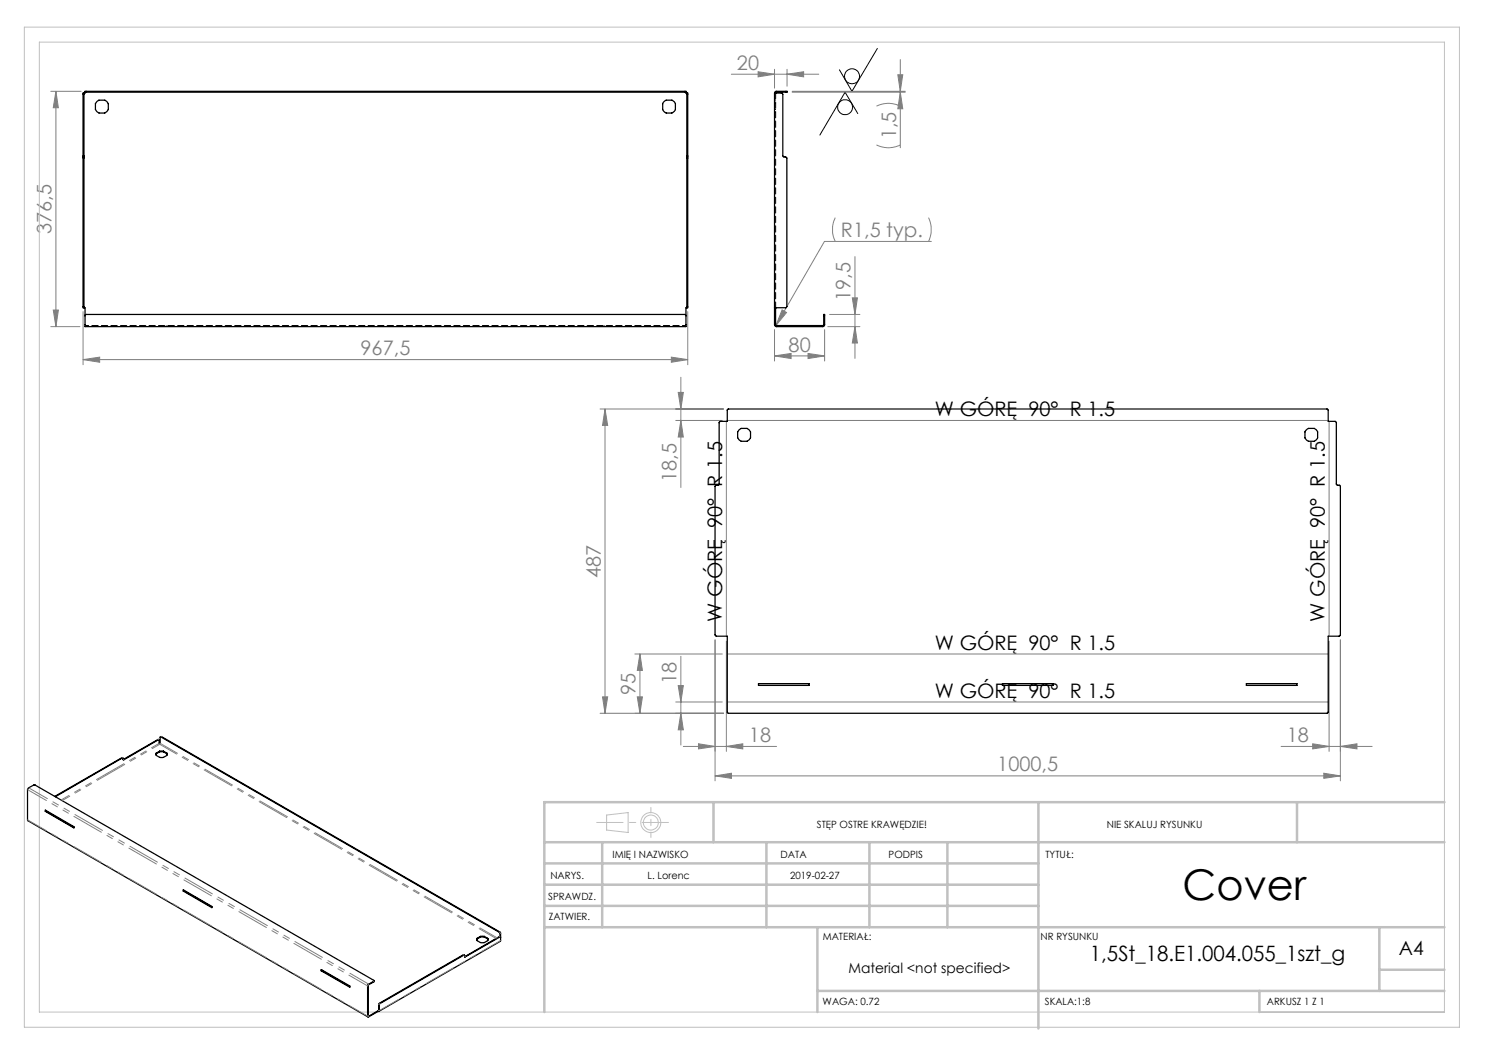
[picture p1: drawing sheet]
<svg xmlns="http://www.w3.org/2000/svg" width="297mm" height="210mm" viewBox="0 0 297 210" stroke-linecap="round" stroke-linejoin="round" font-family="sans-serif">
<g fill="none" stroke="#000" stroke-width=".2">
<path d="M175.5 9.7l-5.1 8.6-2.5-4.3M171.6 22.7l-2.6-4.3-5 8.6"/>
<circle cx="170.4" cy="15.2" r="1.5"/>
<circle cx="169" cy="21.4" r="1.49"/>
</g>
<g fill="none" stroke="#c0c0c0" stroke-width=".2">
<path d="M4.9 5.4h287v200h-287zM7.9 8.4h281v194h-281zM121.3 163l4.3-.5v4l-4.3-.5z"/>
<circle cx="130.2" cy="164.5" r="2"/>
<circle cx="130.2" cy="164.5" r="1.49"/>
</g>
<g fill="none" stroke="#808080" stroke-width=".2">
<path d="M10.2 18.3h6M11.2 18.3v47M11.2 18.3l.5 3.2h-1zM146.3 14.8h17.5M151.6 14.3l3.3 .5-3.3 .6zM154.9 13.9v3.7M157.4 14.8l3.3-.5v1.1zM157.4 13.9v3.3M158.4 18.3h22.6M158.4 18.4h22.6M179.6 14.9h1l-.5 3.4zM180.1 18.4l.5 3.4h-1z"/>
<path d="M180.1 11.9v17.7M175.3 29l.3 .1a5.3 5.3 0 0 0 4.5-.1M175.3 21.2l.3-.1a5.3 5.3 0 0 1 4.5 .1M167 43.5a5.6 5.6 0 0 0 0 4.8M170.5 59.6h1l-.5 3.3zM171 51.3v20.4M185.7 43.5a5.6 5.6 0 0 1 0 4.8M186.3 48.3h-21.4l-9.7 16.8M10.2 65.3h5.8M10.7 62h1l-.5 3.3zM16.6 71.9l3.3-.5v1.1zM16.6 62.3v10.6"/>
<path d="M16.6 71.9h120.9M134.3 71.4l3.2 .5-3.2 .6zM135.6 78.5h1.1l-.5 3.3zM136.2 75.5v22M137.5 62.3v10.6M154.9 71.2l3.3-.5v1zM154.9 65.9v6.3M154.9 71.2h10M156.4 62l.9 .5-2.1 2.6zM161.6 70.7l3.3 .5-3.3 .5zM164.9 65.9v6.3M165.6 65.3h6.4"/>
<path d="M165.9 62.9h6.1M171 65.3l.5 3.3h-1zM120 81.8h24.7M121 81.8l.5 3.3h-1zM121 81.8v60.9M135.1 84.1h9.4M136.2 84.1l.5 3.3h-1.1zM145.3 84.3v42.9M145.5 84.1h120.1M265.8 84.3v42.9M120.5 139.4h1l-.5 3.3zM127 130.8h17.5"/>
<path d="M127.5 139.4h1l-.5 3.3zM128 130.8l.5 3.3h-1zM128 130.8v11.9M135.6 137.1h1.1l-.5 3.3zM136.2 131.3v17.7M143 128v28.2M145.3 128.2v22.1M145.5 130.8h120.1M265.8 128.2v22.1M268.1 128v28.2M120 142.7h24.7M135.1 140.4h9.4"/>
<path d="M136.2 142.7l.5 3.3h-1.1zM136.7 149.3h18.6M139.7 148.8l3.3 .5-3.3 .5zM143 155.2l3.3-.6v1.1zM143 155.2h125.1M145.3 149.3l3.3-.5v1zM145.5 140.4h120.1M256.2 149.3h18.2M262.5 148.8l3.3 .5-3.3 .5zM264.8 154.6l3.3 .6-3.3 .5zM268.1 149.3l3.3-.5v1z"/>
</g>
<path d="M133.7 164.5h-14.4" fill="none" stroke="#c0c0c0" stroke-width=".2" stroke-dasharray="15.2 1.3 1.3 1.3" stroke-dashoffset="10"/>
<path d="M130.2 161.5v6" fill="none" stroke="#c0c0c0" stroke-width=".2" stroke-dasharray="15.2 1.3 1.3 1.3" stroke-dashoffset="14.1"/>
<g fill="none" stroke="#c0c0c0" stroke-width=".5">
<path d="M108.9 176.9h98.8M108.9 172.7h98.8M108.9 168.4h180M120.4 168.4v17M142.7 160.4v8M153.3 168.4v17M173.9 168.4v17M189.5 168.4v17M207.7 160.4v45.3M259.4 160.4v8M288.9 160.4h-180v42M108.9 181.2h98.8"/>
<path d="M108.9 185.4h180M163.5 198.2h125.4M163.5 185.4v17M251.9 198.2v4.2M275.9 185.4v12.8M275.9 193.9h13"/>
</g>
<g fill="#808080">
<path d="M156.4 62l.9 .5-2.1 2.6z"/>
<path d="M154.9 71.2l3.3-.5v1zM161.6 70.7l3.3 .5-3.3 .5zM151.6 14.3l3.3 .5-3.3 .6zM157.4 14.8l3.3-.5v1.1z"/>
<path d="M16.6 71.9l3.3-.5v1.1zM134.3 71.4l3.2 .5-3.2 .6z"/>
<path d="M143 155.2l3.3-.6v1.1zM264.8 154.6l3.3 .6-3.3 .5z"/>
<path d="M268.1 149.3l3.3-.5v1zM262.5 148.8l3.3 .5-3.3 .5z"/>
<path d="M145.3 149.3l3.3-.5v1zM139.7 148.8l3.3 .5-3.3 .5z"/>
<path d="M10.7 62h1l-.5 3.3zM11.2 18.3l.5 3.2h-1zM171 65.3l.5 3.3h-1zM170.5 59.6h1l-.5 3.3z"/>
<path d="M179.6 14.9h1l-.5 3.4zM180.1 18.4l.5 3.4h-1z"/>
<path d="M136.2 142.7l.5 3.3h-1.1zM135.6 137.1h1.1l-.5 3.3zM127.5 139.4h1l-.5 3.3zM128 130.8l.5 3.3h-1z"/>
<path d="M135.6 78.5h1.1l-.5 3.3zM136.2 84.1l.5 3.3h-1.1zM121 81.8l.5 3.3h-1zM120.5 139.4h1l-.5 3.3z"/>
</g>
<g fill="none" stroke="#000" stroke-width=".25">
<path d="M16.8 18.6h-.2v12.8M16.8 18.6v12.8M17 18.4h120.2M17 18.4v-.1h120.2v.1M17 18.4v.2h-.2M137.2 18.4v.2h.2M137.4 18.6h.1v12.8M137.4 18.6v12.8M154.9 18.6h1.5l.2 .3v12.3l.1 .2h.5l.2 .2v29.7l-.2 .3h-2.3M154.9 18.6l.3-.3h2.2v.1h-2.2l-.1 .2M154.9 18.6v46.3l.3 .4h9.4l.3-.3v-2.1h-.2v2.1l-.1 .1h-9.4l-.1-.1v-3.4M16.6 31.4v30.2h.2"/>
<path d="M16.6 31.4h.2M16.8 31.4v30.2M19.4 20.3l.4-.3h1.2l.4 .3 .3 .4v1.2l-.3 .4-.4 .3h-1.2l-.4-.3-.3-.4v-1.2zM132.8 20.3l.4-.3h1.2l.4 .3 .3 .4v1.2l-.2 .3-.5 .4h-1.2l-.3-.2-.4-.5v-1.2zM137.4 31.4v30.2M137.4 31.4h.1M137.5 31.4v30.2h-.1M16.8 61.6h.2v3.7h120.2v-3.7h.2M17 63.1l.1-.2h119.9l.2 .2M145.5 81.9l.1-.1h119.9l.1 2.5h1.4l.3 .2v12.4l.2 .1h.4l.2 .3v29.7l-.3 .2h-2.2v15.3l-.1 .2h-119.9l-.1-.2v-15.3h-2.2l-.3-.1v-29.9l.2-.2h.5l.1-.2v-12.4l.3-.1h1.4zM147.8 86l.4-.3h1.2l.4 .3 .3 .4v1.2l-.3 .4-.4 .3h-1.2l-.4-.3-.3-.4v-1.2zM261.3 86l.4-.3h1.2l.4 .4 .2 .3v1.2l-.3 .4-.3 .3h-1.2l-.4-.3-.3-.4v-1.2z"/>
<path d="M151.7 136.7h10.1v.4h-10.1zM200.5 136.7h10.1v.4h-10.1zM249.3 136.7h10.1v.4h-10.1zM11.1 159.3l13.4-7.7 .1 .4h.2l6.9-4.1 .1 .1v.8l.2 .1v-1.5h.2l67.7 39.1 .1 .9M24.6 151.6l-.2-.1-13.4 7.8M31.3 150.6v.5l.8 .4h.6l.7-.4v-.5M31.3 150.7l-.1 .2M31.3 150.6v.1M31.8 147.9h-.2l-7 4M31.9 150.2h.8M31.9 150.4h.8M31.9 150.2l-.6 .4"/>
<path d="M31.9 150.2v.2M31.9 150.4l-.6 .3M32.1 147.4l.2-.1 67.8 39.2-.1 1.8-24.2 14M32.7 150.2l.7 .4M32.7 150.2v.2M32.7 150.4l.7 .3M33.4 150.7v.2M33.4 150.6v.1M9.1 162l5.7 3.3v.3l-5.7-3.3zM9.2 162.2l-.1 .1M9.2 162.2l5.6 3.3M9.2 162.1v.1"/>
<path d="M36.7 178l5.7 3.3v.2l-5.7-3.3zM36.8 178.1l5.6 3.3M36.8 178.1l-.1 .1M36.8 178v.1M64.2 193.9l5.8 3.3v.2l-5.8-3.2zM64.3 194.1l-.1 .1M64.3 194.1l5.7 3.2M64.3 193.9v.2M74.8 196.2v.2l-1.2 .7v6.2l2-1.2M92.9 191h-.2l-16.9 9.7-.1 1.4h-.1M95.4 187.7v.4l.9 .5 .6-.1 .6-.4v-.4M95.4 187.8v.2"/>
<path d="M95.4 187.7v.1M96.1 187.3h.8M96.1 187.4h.8M96.1 187.3l-.7 .4M96.1 187.3v.1M96.1 187.4l-.7 .4M96.9 187.3l.6 .4M96.9 187.3v.1M96.9 187.4l.6 .4M97.5 187.8l.1 .2M97.5 187.7v.1M100.1 187.4l-.2-.1-7 4"/>
<path d="M100.1 187.5l-.1-.1-7 4-.1-.3-.1-.1-16.8 9.7-.2 1.5-.2 .1M75.6 202.3l-1.9 1.1-.2-.1v-6.2l1.3-.9v-.1l-67.8-39.1h-.2l-1.2 .7-.1 .2 .1 6.2 68 39.3M75.6 202.1v.2"/>
</g>
<path d="M73.5 197.2l-68-39.3M73.7 196.8l-68-39.2M73.5 203.2l-68-39.2" fill="none" stroke="#808080" stroke-width=".2" stroke-dasharray="6.3 1.3 1.3 1.3 1.3 1.3" stroke-dashoffset="2"/>
<g fill="none" stroke="#808080" stroke-width=".2" stroke-dasharray="6.3 1.3 1.3 1.3 1.3 1.3">
<path d="M24.5 151.6l-.1-.1M24.7 151.9h.1M31.7 147.9h-.1M32.3 147.3l-.1 .1M73.6 197.1l-.1 .1M73.7 196.9v-.1M74.8 196.4v-.2M92.8 191l-.1-.1M93 191.3l.1 .1M99.9 186.5l.1-.1M100 187.4l-.1-.1M100.1 186.6l-.1 .1"/>
<path d="M73.6 203.2h-.1M73.7 203.2v.2M73.7 203.2h-.1M75.7 202.1h-.1M75.7 202.1h.2M75.9 200.9h-.2M75.9 200.6l.1 .1"/>
</g>
<path d="M99.2 187.7l-67.3-38.8M99.4 187.6l-67.3-38.9" fill="none" stroke="#808080" stroke-width=".2" stroke-dasharray="6.3 1.3 1.3 1.3 1.3 1.3" stroke-dashoffset="2.4"/>
<path d="M31.8 148.7l-19.5 11.3M31.9 148.9l-19.4 11.2" fill="none" stroke="#808080" stroke-width=".2" stroke-dasharray="6.3 1.3 1.3 1.3 1.3 1.3" stroke-dashoffset="4.6"/>
<path d="M75.9 202.1l24.2-14" fill="none" stroke="#808080" stroke-width=".2" stroke-dasharray="6.3 1.3 1.3 1.3 1.3 1.3" stroke-dashoffset="1.9"/>
<path d="M137.2 65.1h-120.2" fill="none" stroke="#000" stroke-width=".2" stroke-dasharray="1.3 .6" stroke-dashoffset=".5"/>
<path d="M155.1 20.7h-.2M155.1 21.9h-.2M155.1 20h-.2M155.1 22.6h-.2M23.3 65.1v.2M33.4 65.1v.2M72 65.1v.2M82.2 65.1v.2M120.8 65.1v.2M130.9 65.1v.2M161.1 65.1v.2M161.4 65.1v.2" fill="none" stroke="#000" stroke-width=".2" stroke-dasharray="1.3 .6"/>
<path d="M155.1 18.6v42.9" fill="none" stroke="#000" stroke-width=".2" stroke-dasharray="1.3 .6" stroke-dashoffset=".1"/>
<text font-size="8.5" x="236.5" y="179.9">Cover</text>
<text font-size="4.2" x="218" y="192.2">1,5St_18.E1.004.055_1szt_g</text>
<g font-size="4" fill="#808080">
<text x="147.4" y="14">20</text>
<text x="179.2" y="27.9" transform="rotate(-90 179.2 27.9)">1,5</text>
<text x="10.3" y="46.8" transform="rotate(-90 10.3 46.8)">376,5</text>
<text x="168.2" y="47.4">R1,5 typ.</text>
<text x="170.1" y="60.2" transform="rotate(-90 170.1 60.2)">19,5</text>
<text x="72.1" y="71">967,5</text>
<text x="157.7" y="70.3">80</text>
<text x="135.3" y="96.4" transform="rotate(-90 135.3 96.4)">18,5</text>
<text x="120.2" y="115.5" transform="rotate(-90 120.2 115.5)">487</text>
<text x="135.3" y="136.8" transform="rotate(-90 135.3 136.8)">18</text>
<text x="127.1" y="138.9" transform="rotate(-90 127.1 138.9)">95</text>
<text x="149.8" y="148.4">18</text>
<text x="257.4" y="148.4">18</text>
<text x="199.5" y="154.3">1000,5</text>
</g>
<g font-size="4">
<text x="187" y="83.2">W GÓRĘ 90° R 1.5</text>
<text x="144.4" y="124.3" transform="rotate(-90 144.4 124.3)">W GÓRĘ 90° R 1.5</text>
<text x="265" y="124.3" transform="rotate(-90 265 124.3)">W GÓRĘ 90° R 1.5</text>
<text x="187" y="129.9">W GÓRĘ 90° R 1.5</text>
<text x="187" y="139.5">W GÓRĘ 90° R 1.5</text>
</g>
<text font-size="3.9" x="279.8" y="190.9">A4</text>
<text font-size="2.8" x="169.7" y="194.6">Material &lt;not specified&gt;</text>
<g font-size="2">
<text x="163.4" y="165.5">STĘP OSTRE KRAWĘDZIE!</text>
<text x="221.4" y="165.6">NIE SKALUJ RYSUNKU</text>
<text x="122.5" y="171.6">IMIĘ I NAZWISKO</text>
<text x="156.1" y="171.6">DATA</text>
<text x="177.7" y="171.6">PODPIS</text>
<text x="209.1" y="171.6">TYTUŁ:</text>
<text x="110.1" y="175.8">NARYS.</text>
<text x="129.5" y="175.8">L. Lorenc</text>
<text x="158" y="175.7">2019-02-27</text>
<text x="109.6" y="180">SPRAWDZ.</text>
<text x="109.7" y="184.1">ZATWIER.</text>
<text x="164.5" y="187.9">MATERIAŁ:</text>
<text x="208.1" y="188.1">NR RYSUNKU</text>
<text x="164.5" y="201">WAGA: 0.72</text>
<text x="209" y="201">SKALA:1:8</text>
<text x="253.4" y="201">ARKUSZ 1 Z 1</text>
</g>
</svg>
